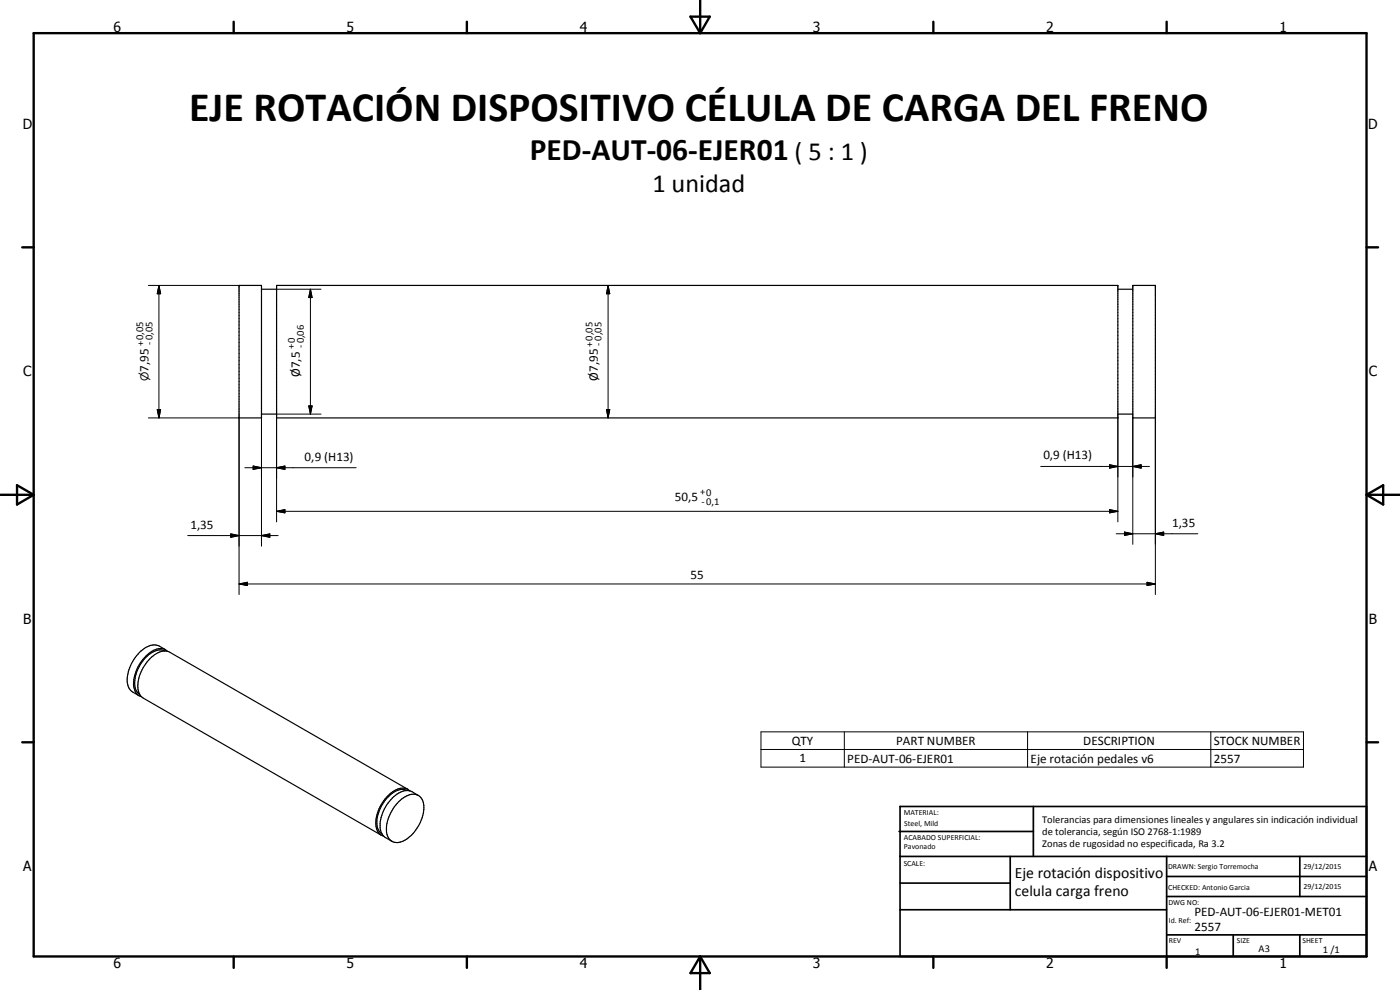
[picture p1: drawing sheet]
<svg xmlns="http://www.w3.org/2000/svg" width="420mm" height="297mm" viewBox="0 0 420 297" stroke-linecap="round" stroke-linejoin="round" font-family="sans-serif">
<g fill="none" stroke="#000" stroke-width=".35">
<path d="M71.7 85.6h6.8v39.8h-6.8zM78.5 86.8h4.5M83 85.6h252.5v39.8h-252.5zM335.5 86.8h4.5M340 85.6h6.7v39.8h-6.7zM78.5 124.2h4.5M335.5 124.2h4.5M49.3 195.3l1.7 .4 71.4 41.1M49.3 195.3a9.8 9.8 0 0 0-7.2 6.8 7.7 7.7 0 0 0 0 6.6l.9 .8 71.5 41.1M49.4 195.3a4.9 4.9 0 0 0-5.3 1.6 10.3 10.3 0 0 0-3.3 10.2l1.1 1.2M49.7 194.9l-1.9-1.1a4.9 4.9 0 0 0-5.5 1.5 12.1 12.1 0 0 0-4 9.8l.4 1.3 .5 .7 2.5 1.6M50.2 195.4a4.1 4.1 0 0 0-5.5 .6 11.6 11.6 0 0 0-4.4 10.6l.5 1.3 .9 .8"/>
<path d="M41.7 208.7l.7 .3M122 237.2l1.3 .2 2.2 1.3M122 237.2a9.7 9.7 0 0 0-7.2 6.8 6.4 6.4 0 0 0 .6 7.1l2.2 1.3M122.1 237.2a4.9 4.9 0 0 0-5.7 2 10.7 10.7 0 0 0-3 9.4l.6 1.1 .6 .5M123 237.3a4.2 4.2 0 0 0-5.6 .6 11.6 11.6 0 0 0-4.4 10.6 2.86 2.86 0 0 0 2.1 2.4M125.5 238.7a4.2 4.2 0 0 1 1.6 4.8 11.3 11.3 0 0 1-7.4 9.3l-1.3-.1-.8-.3M125.5 238.7a4.5 4.5 0 0 0-4.9 1 11 11 0 0 0-4.3 11.1l.4 .8 .9 .8"/>
</g>
<g fill="none" stroke="#000" stroke-width=".71">
<path d="M10.1 9.9h400v277.1h-400zM70.1 6.5v3.4M140.1 6.5v3.4M207.2 5h5.8l-2.9 4.9zM210.1 0v9.9M280.1 6.5v3.4M350.1 6.5v3.4M6.7 74.2h3.4M410.1 74.2h3.5M.1 148.5h10M5.1 145.6l5 2.9-5 2.9zM410.1 148.5h10"/>
<path d="M410.1 148.5l5-2.9v5.8zM6.7 222.7h3.4M410.1 222.7h3.5M70.1 287v3.4M140.1 287v3.4M210.1 287v10M210.1 287l2.9 5h-5.8zM280.1 287v3.4M350.1 287v3.4"/>
</g>
<g fill="none" stroke="#000" stroke-width=".51">
<path d="M269.8 249.5h40.3M270.1 242h140v45h-140zM270.1 257h140M303.2 257v16M310.1 242v15M350.1 257v30M390.1 257v12M270.1 265h33.1M270.1 273h80M350.1 269h60M350.1 263h60M350.1 280.5h60"/>
<path d="M370.1 280.5v6.5M390.1 280.5v6.5"/>
</g>
<g fill="none" stroke="#000" stroke-width=".3">
<path d="M44.5 85.6h27.2M47.7 85.6l.5 2.5h-1zM47.7 85.6v39.8M83 86.8h13.3M93.2 86.8l.5 2.5h-1zM93.2 86.8v37.4M182.5 85.6l.5 2.5h-1zM182.5 85.6v39.8M44.5 125.4h27.2v53M47.2 122.9h1l-.5 2.5zM76 139.8l2.5 .5-2.5 .5zM78.5 125.4v38.5"/>
<path d="M83 125.4v31.2M83 124.2h13.3M92.7 121.8h1l-.5 2.4zM182 122.9h1l-.5 2.5zM312.3 140h32.7M333 139.4l2.5 .6-2.5 .5zM335.5 125.4v31.2M340 140l2.5-.6v1.1zM340 125.4v37.9M346.7 125.4v53M73.5 140.3h33.4M83 153.4l2.5-.5v1z"/>
<path d="M83 140.3l2.5-.5v1zM83 153.4h252.5M333 152.9l2.5 .5-2.5 .5zM337.5 159.6l2.5 .5-2.5 .6zM56.3 160.7h27.2M69.2 160.2l2.5 .5-2.5 .5zM71.7 175.2l2.5-.5v1zM71.7 175.2h275M78.5 160.7l2.5-.5v1zM335 160.1h24.5M344.2 174.7l2.5 .5-2.5 .5zM346.7 160.1l2.5-.5v1.1z"/>
<path d="M228.4 219.6h162.8v10.6h-162.8zM253.4 219.6v10.6M308.4 219.6v10.6M363.4 219.6v10.6M228.4 224.9h162.8"/>
</g>
<g fill="#000">
<path d="M47.7 85.6l.5 2.5h-1zM93.2 86.8l.5 2.5h-1zM182.5 85.6l.5 2.5h-1zM47.2 122.9h1l-.5 2.5zM83 140.3l2.5-.5v1zM92.7 121.8h1l-.5 2.4zM182 122.9h1l-.5 2.5zM340 140l2.5-.6v1.1zM76 139.8l2.5 .5-2.5 .5zM83 153.4l2.5-.5v1zM333 152.9l2.5 .5-2.5 .5zM333 139.4l2.5 .6-2.5 .5z"/>
<path d="M346.7 160.1l2.5-.5v1.1zM69.2 160.2l2.5 .5-2.5 .5zM71.7 175.2l2.5-.5v1zM78.5 160.7l2.5-.5v1zM337.5 159.6l2.5 .5-2.5 .6zM344.2 174.7l2.5 .5-2.5 .5z"/>
</g>
<text font-size="12.6" x="56.8" y="36.2">EJE ROTACIÓN DISPOSITIVO CÉLULA DE CARGA DEL FRENO</text>
<text font-size="9.4" x="159" y="48">PED-AUT-06-EJER01</text>
<g font-size="7.9">
<text x="238.5" y="48">( 5 : 1 )</text>
<text x="195.8" y="57.5">1 unidad</text>
</g>
<g font-size="4.7">
<text x="304.6" y="263.5">Eje rotación dispositivo</text>
<text x="304.6" y="268.9">celula carga freno</text>
</g>
<g font-size="4.2">
<text x="34" y="9.6">6</text>
<text x="104" y="9.6">5</text>
<text x="174" y="9.6">4</text>
<text x="244" y="9.6">3</text>
<text x="314" y="9.6">2</text>
<text x="384" y="9.6">1</text>
<text x="6.8" y="38.7">D</text>
<text x="410.6" y="38.7">D</text>
<text x="7" y="112.9">C</text>
<text x="410.8" y="112.9">C</text>
<text x="7" y="187.1">B</text>
<text x="410.8" y="187.1">B</text>
<text x="7" y="261.4">A</text>
<text x="410.8" y="261.4">A</text>
<text x="34" y="290.4">6</text>
<text x="104" y="290.4">5</text>
<text x="174" y="290.4">4</text>
<text x="244" y="290.4">3</text>
<text x="314" y="290.4">2</text>
<text x="384" y="290.4">1</text>
</g>
<g font-size="3.9">
<text x="44.6" y="111.5" transform="rotate(-90 44.6 111.5)">7,95</text>
<text x="90" y="113.1" transform="rotate(-90 90 113.1)">Ø7,5</text>
<text x="179.4" y="114.2" transform="rotate(-90 179.4 114.2)">Ø7,95</text>
<text x="313.1" y="137.8">0,9 (H13)</text>
<text x="91.4" y="138.2">0,9 (H13)</text>
<text x="202.6" y="150.2">50,5</text>
<text x="57.1" y="158.7">1,35</text>
<text x="351.7" y="158.1">1,35</text>
<text x="207.3" y="173.7">55</text>
<text x="237.6" y="223.5">QTY</text>
<text x="268.9" y="223.5">PART NUMBER</text>
<text x="325.1" y="223.5">DESCRIPTION</text>
<text x="364.3" y="223.5">STOCK NUMBER</text>
<text x="239.9" y="228.8">1</text>
<text x="254.3" y="228.8">PED-AUT-06-EJER01</text>
<text x="309.3" y="228.9">Eje rotación pedales v6</text>
<text x="364.3" y="228.8">2557</text>
<text x="358.5" y="275">PED-AUT-06-EJER01-MET01</text>
<text x="358.5" y="279.4">2557</text>
</g>
<text font-size="3.3" x="44.6" y="114.3" transform="rotate(-90 44.6 114.3)">n</text>
<g font-size="3.1">
<text x="43.1" y="103.8" transform="rotate(-90 43.1 103.8)">+0,05</text>
<text x="45.8" y="103.5" transform="rotate(-90 45.8 103.5)">-0,05</text>
<text x="88.3" y="104.8" transform="rotate(-90 88.3 104.8)">+0</text>
<text x="91.2" y="104.5" transform="rotate(-90 91.2 104.5)">-0,06</text>
<text x="177.9" y="104" transform="rotate(-90 177.9 104)">+0,05</text>
<text x="180.5" y="103.7" transform="rotate(-90 180.5 103.7)">-0,05</text>
<text x="210.2" y="148.5">+0</text>
<text x="210.5" y="151.4">-0,1</text>
<text x="312.7" y="246.8">Tolerancias para dimensiones lineales y angulares sin indicación individual</text>
<text x="312.7" y="250.4">de tolerancia, según ISO 2768-1:1989</text>
<text x="312.7" y="254">Zonas de rugosidad no especificada, Ra 3.2</text>
<text x="358.7" y="286.5">1</text>
<text x="377.7" y="285.6">A3</text>
<text x="397" y="285.9">1 /1</text>
</g>
<g font-size="2.4">
<text x="271.2" y="244.4">MATERIAL:</text>
<text x="271.3" y="252">ACABADO SUPERFICIAL:</text>
<text x="271.4" y="247.9">Steel, Mild</text>
<text x="271.3" y="254.6">Pavonado</text>
<text x="271.2" y="259.7">SCALE:</text>
<text x="350.6" y="260.8">DRAWN: Sergio Torremocha</text>
<text x="391.2" y="260.6">29/12/2015</text>
<text x="350.6" y="267">CHECKED: Antonio Garcia</text>
<text x="391.2" y="266.7">29/12/2015</text>
<text x="350.6" y="271.4">DWG NO:</text>
<text x="350.8" y="276.9">Id. Ref:</text>
<text x="350.8" y="282.8">REV</text>
<text x="371.2" y="282.9">SIZE</text>
<text x="390.9" y="282.9">SHEET</text>
</g>
</svg>
